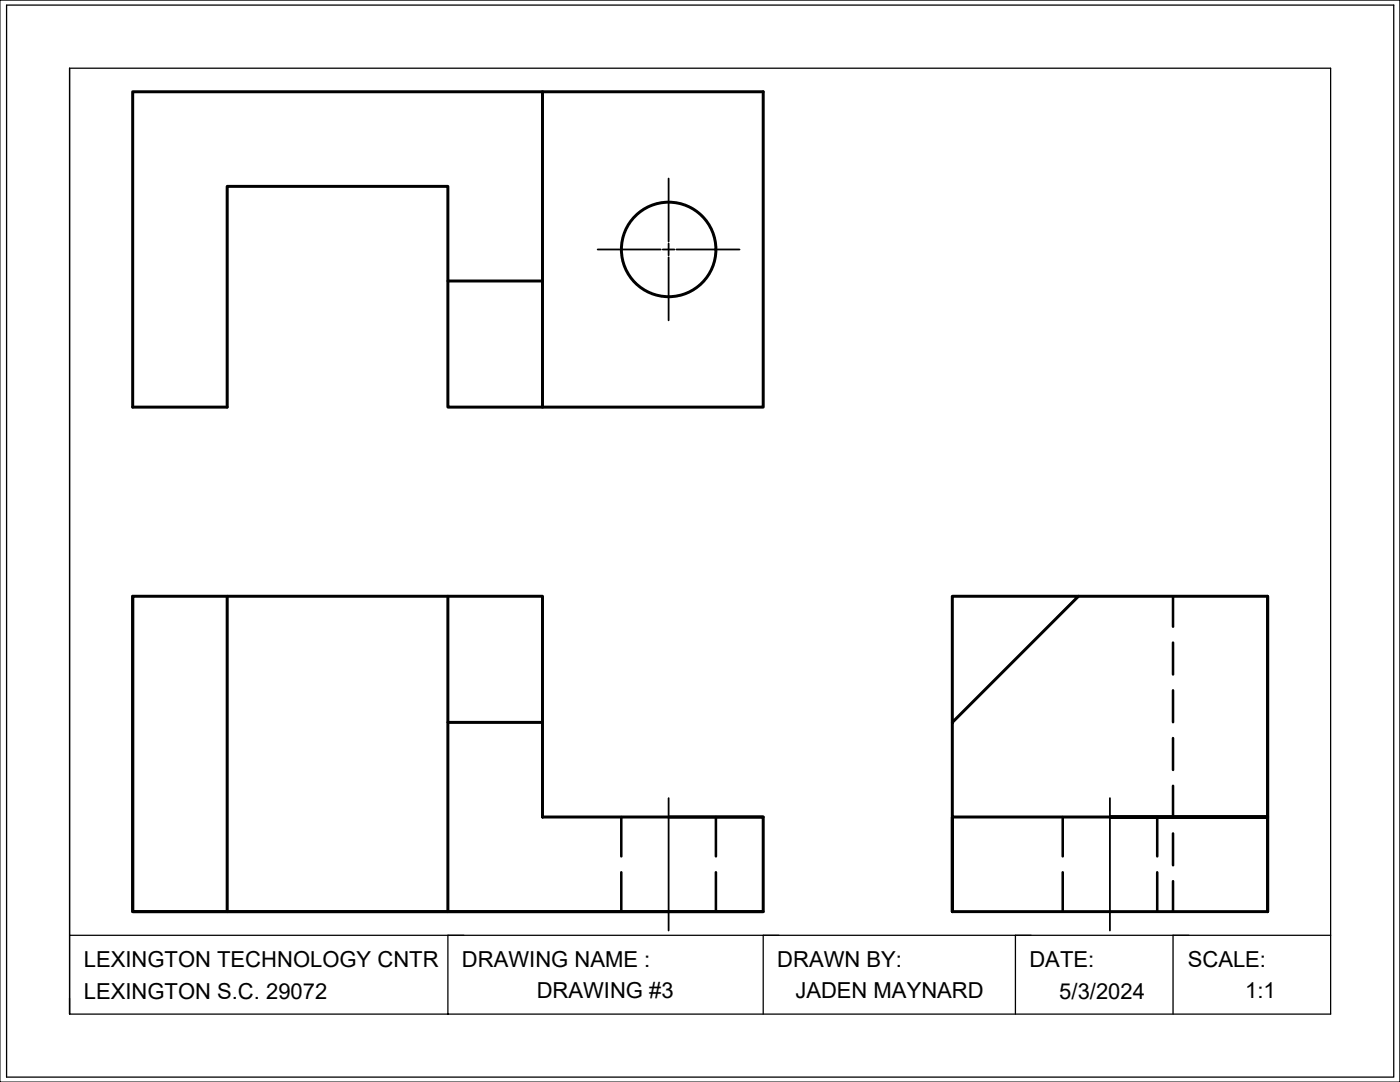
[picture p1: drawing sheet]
<svg xmlns="http://www.w3.org/2000/svg" width="279mm" height="216mm" viewBox="0 0 279 216" stroke-linecap="round" stroke-linejoin="round" font-family="sans-serif">
<!-- layer: 0 -->
<path d="M1.3 1h276.9v213.9h-276.9zM92.5 186.6h-3.1h62.9v15.8M155.4 186.6h-3.1h50.3v15.8M205.8 186.6h-3.2h63M237.3 186.6h-3.2v15.8M13.9 202.4v-188.8h251.7v188.8h-251.7v-15.8h75.5v15.8" fill="none" stroke="#000" stroke-width=".25"/>
<!-- layer: OBJECT -->
<g fill="none" stroke="#000" stroke-width=".59">
<path d="M26.5 18.3h125.8v62.9h-62.9v-44h-44.1v44h-18.8zM108.3 18.3v62.9M89.4 56.1h18.9M26.5 119v62.9h125.8M26.5 119h81.8v44h44v18.9h-125.8zM45.3 119v62.9M89.4 119v62.9M215.2 119h37.8v62.9M253 119v62.9M89.4 144.1h18.9M190.1 144.1v-25.1h25.1l-25.1 25.1v37.8v-18.9h62.9h-31.5M133.4 163h18.9"/>
<path d="M190.1 181.9h62.9"/>
<circle cx="133.4" cy="49.8" r="9.4"/>
</g>
<!-- layer: CENTERLINE -->
<path d="M133.4 35.6v12.6M119.3 49.8h12.6M132.3 49.8h2.3M133.4 48.6v2.3M133.4 51.4v12.5M135 49.8h12.6M133.4 159.3v26.4M221.5 159.3v26.4" fill="none" stroke="#000" stroke-width=".36"/>
<!-- layer: HIDDEN -->
<g fill="none" stroke="#000" stroke-width=".51">
<path d="M234.1 119v6.1M234.1 128.2v6.4M234.1 137.8v6.3M234.1 147.3v6.3M234.1 156.8v6.4M124 163v7.9M124 174.1v7.8M142.9 163v7.9M142.9 174.1v7.8M212.1 163v7.9M212.1 174.1v7.8M230.9 163v7.9"/>
<path d="M230.9 174.1v7.8M234.1 166.3v6.4M234.1 175.8v6.1"/>
</g>
<!-- layer: 0 -->
<path d="M0 0h279.4v215.9h-279.4z" fill="none" stroke="#000" stroke-width=".2"/>
<g font-size="4.4">
<text x="16.7" y="193">LEXINGTON TECHNOLOGY CNTR</text>
<text x="92.2" y="193">DRAWING NAME :</text>
<text x="155.1" y="192.9">DRAWN BY:</text>
<text x="205.4" y="192.9">DATE:</text>
<text x="237" y="193">SCALE:</text>
<text x="16.7" y="199.3">LEXINGTON S.C. 29072</text>
<text x="107.1" y="199.2">DRAWING #3</text>
<text x="158.7" y="199.2">JADEN MAYNARD</text>
<text x="211.4" y="199.3">5/3/2024</text>
<text x="248.5" y="199.2">1:1</text>
</g>
</svg>
